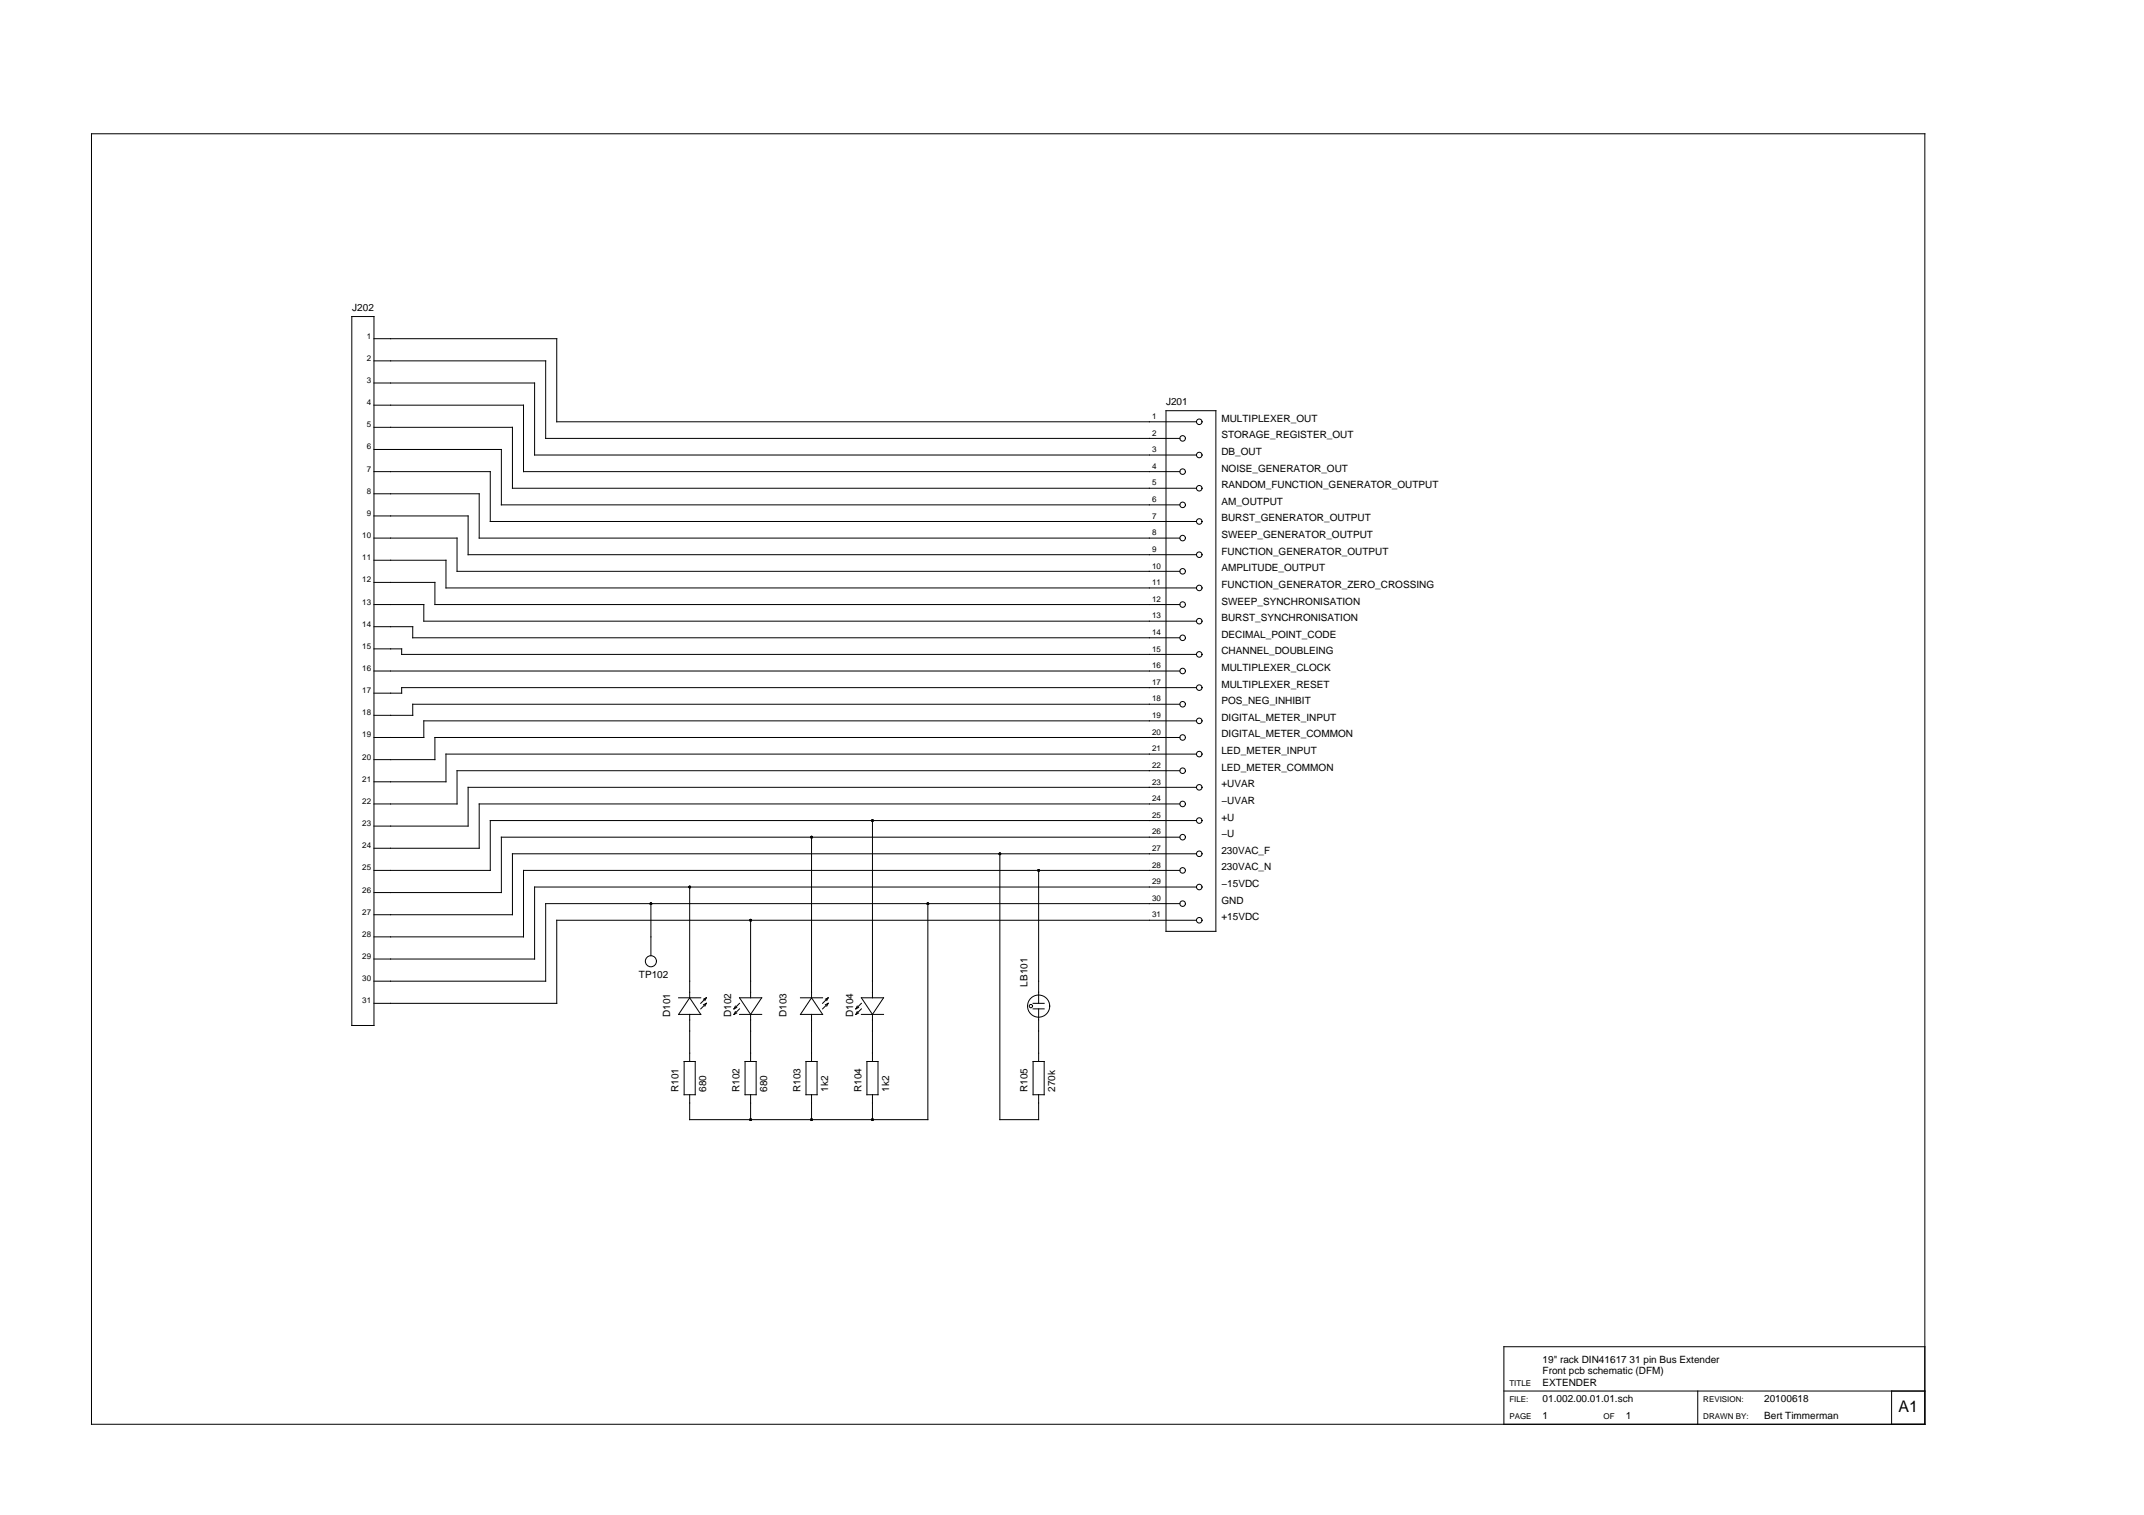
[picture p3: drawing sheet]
<svg xmlns="http://www.w3.org/2000/svg" width="297mm" height="210mm" viewBox="0 0 297 210" stroke-linecap="round" stroke-linejoin="round" font-family="sans-serif">
<g fill="none" stroke="#000" stroke-width=".14">
<path d="M12.7 18.5h254v178.8h-254zM48.7 43.9h3.1v98.2h-3.1zM51.8 56.1h20.7v9.2h91M51.8 50h23.8v10.7h87.9M51.8 59.2h19.2v8.4h94.8M51.8 53.1h22.3v9.9h91.7M51.8 46.9h25.3v11.5h88.7M161.5 56.9h7v72.1h-7zM51.8 71.5h13.1v5.4h100.9M51.8 74.6h11.5v4.6h100.2M51.8 68.4h14.6v6.2h97.1M51.8 62.3h17.7v7.6h94"/>
<path d="M51.8 65.3h16.1v7h97.9M51.8 77.6h10v3.9h104M51.8 93h111.7M51.8 86.8h5.4v1.6h106.3M51.8 83.8h6.9v2.3h107.1M51.8 80.7h8.5v3.1h103.2M51.8 89.9h3.8v.8h110.2M163.5 97.6h-106.3v1.5h-5.4M165.8 99.9h-107.1v2.3h-6.9M165.8 95.3h-110.2v.7h-3.8M112.4 116v22.2M120.9 113.7v24.5"/>
<path d="M138.5 118.3v36.8h5.4v-3.4M163.5 116h-94v7.7h-17.7M163.5 106.8h-100.2v4.6h-11.5M163.5 111.4h-97.1v6.1h-14.6M163.5 102.2h-103.2v3h-8.5M165.8 118.3h-94.8v8.4h-19.2M165.8 113.7h-97.9v6.9h-16.1M165.8 109.1h-100.9v5.4h-13.1M165.8 104.5h-104v3.8h-10M90.2 125.2v7.2M94 138.2h3.1M95.6 122.9v15.3"/>
<path d="M95.6 138.2l1.5 2.3h-3.1zM97.9 139l-.8 .8M97.9 138.2l-.8 .8M97.9 138.2l-.4 .2M97.9 138.2l-.2 .4M97.9 139l-.4 .2M97.9 139l-.2 .4M101.9 139.4l-.2 .4M102.1 139.6l-.4 .2M102.5 138.2h3l-1.5 2.3zM102.5 139l-.8 .8M102.5 139.8l-.8 .7"/>
<path d="M104 127.5v10.7M110.9 138.2h3.1M112.4 138.2l1.6 2.3h-3.1zM114.7 139l-.7 .8M114.7 138.2l-.7 .8M114.7 138.2l-.3 .2M114.7 138.2l-.2 .4M114.7 139l-.3 .2M114.7 139l-.2 .4M118.8 139.4l-.2 .4M119 139.6l-.4 .2M119.3 138.2h3.1l-1.5 2.3z"/>
<path d="M119.3 139l-.7 .8M119.3 139.8l-.7 .7M128.5 125.2v29.9h-32.9v-3.4M143.1 139h1.6M143.1 139.8h1.6M143.9 120.6v18.4M143.9 139.8v7.3M163.5 125.2h-87.9v10.7h-23.8M163.5 120.6h-91v9.2h-20.7M165.8 127.5h-88.7v11.5h-25.3M165.8 122.9h-91.7v10h-22.3M94.8 147.1h1.5v4.6h-1.5z"/>
<path d="M95.6 140.5v6.6M101.9 140.2l-.2 .3M102.1 140.4l-.4 .1M102.5 140.5h3M103.2 147.1h1.6v4.6h-1.6zM104 140.5v6.6M104 151.7v3.4M111.7 147.1h1.5v4.6h-1.5zM112.4 140.5v6.6M112.4 151.7v3.4M118.8 140.2l-.2 .3M119 140.4l-.4 .1"/>
<path d="M119.3 140.5h3.1M120.1 147.1h1.5v4.6h-1.5zM120.9 140.5v6.6M120.9 151.7v3.4M143.1 147.1h1.6v4.6h-1.6zM208.4 192.7h58.3M235.2 192.7v4.6M262.1 192.7v4.6M266.7 186.6h-58.3v10.7"/>
<circle cx="166.1" cy="58.4" r=".38"/>
<circle cx="163.8" cy="60.7" r=".38"/>
<circle cx="163.8" cy="79.2" r=".38"/>
<circle cx="163.8" cy="74.6" r=".38"/>
<circle cx="163.8" cy="65.3" r=".38"/>
<circle cx="163.8" cy="69.9" r=".38"/>
<circle cx="166.1" cy="63" r=".38"/>
<circle cx="166.1" cy="67.6" r=".38"/>
<circle cx="166.1" cy="72.3" r=".38"/>
<circle cx="166.1" cy="76.9" r=".38"/>
<circle cx="163.8" cy="83.8" r=".38"/>
<circle cx="163.8" cy="93" r=".38"/>
<circle cx="163.8" cy="97.6" r=".38"/>
<circle cx="163.8" cy="88.4" r=".38"/>
<circle cx="166.1" cy="86.1" r=".38"/>
<circle cx="166.1" cy="90.7" r=".38"/>
<circle cx="166.1" cy="81.5" r=".38"/>
<circle cx="166.1" cy="95.3" r=".38"/>
<circle cx="166.1" cy="99.9" r=".38"/>
<circle cx="163.8" cy="102.2" r=".38"/>
<circle cx="163.8" cy="116" r=".38"/>
<circle cx="163.8" cy="111.4" r=".38"/>
<circle cx="163.8" cy="106.8" r=".38"/>
<circle cx="166.1" cy="113.7" r=".38"/>
<circle cx="166.1" cy="118.3" r=".38"/>
<circle cx="166.1" cy="109.1" r=".38"/>
<circle cx="166.1" cy="104.5" r=".38"/>
<circle cx="90.2" cy="133.2" r=".77"/>
<circle cx="142.8" cy="139.4" r=".23"/>
<circle cx="143.9" cy="139.4" r="1.54"/>
<circle cx="163.8" cy="120.6" r=".38"/>
<circle cx="163.8" cy="125.2" r=".38"/>
<circle cx="166.1" cy="122.9" r=".38"/>
<circle cx="166.1" cy="127.5" r=".38"/>
</g>
<g fill="#000">
<circle cx="112.4" cy="116" r=".19"/>
<circle cx="120.9" cy="113.7" r=".19"/>
<circle cx="138.5" cy="118.3" r=".19"/>
<circle cx="90.2" cy="125.2" r=".19"/>
<circle cx="95.6" cy="122.9" r=".19"/>
<circle cx="104" cy="127.5" r=".19"/>
<circle cx="128.5" cy="125.2" r=".19"/>
<circle cx="143.9" cy="120.6" r=".19"/>
<circle cx="104" cy="155.1" r=".19"/>
<circle cx="112.4" cy="155.1" r=".19"/>
<circle cx="120.9" cy="155.1" r=".19"/>
</g>
<text font-size="2.2" x="263" y="195.6">A1</text>
<g font-size="1.4">
<text x="48.8" y="43.1">J202</text>
<text x="161.5" y="56.1">J201</text>
<text x="169.2" y="58.4">MULTIPLEXER_OUT</text>
<text x="169.2" y="65.3">NOISE_GENERATOR_OUT</text>
<text x="169.2" y="63">DB_OUT</text>
<text x="169.2" y="60.7">STORAGE_REGISTER_OUT</text>
<text x="169.2" y="69.9">AM_OUTPUT</text>
<text x="169.2" y="67.6">RANDOM_FUNCTION_GENERATOR_OUTPUT</text>
<text x="169.2" y="76.9">FUNCTION_GENERATOR_OUTPUT</text>
<text x="169.2" y="74.6">SWEEP_GENERATOR_OUTPUT</text>
<text x="169.2" y="72.3">BURST_GENERATOR_OUTPUT</text>
<text x="169.2" y="83.8">SWEEP_SYNCHRONISATION</text>
<text x="169.2" y="81.5">FUNCTION_GENERATOR_ZERO_CROSSING</text>
<text x="169.2" y="79.2">AMPLITUDE_OUTPUT</text>
<text x="169.2" y="88.4">DECIMAL_POINT_CODE</text>
<text x="169.2" y="86.1">BURST_SYNCHRONISATION</text>
<text x="169.2" y="93">MULTIPLEXER_CLOCK</text>
<text x="169.2" y="90.7">CHANNEL_DOUBLEING</text>
<text x="169.2" y="95.3">MULTIPLEXER_RESET</text>
<text x="169.2" y="97.6">POS_NEG_INHIBIT</text>
<text x="169.2" y="99.9">DIGITAL_METER_INPUT</text>
<text x="169.2" y="102.2">DIGITAL_METER_COMMON</text>
<text x="169.2" y="104.5">LED_METER_INPUT</text>
<text x="169.2" y="106.8">LED_METER_COMMON</text>
<text x="169.2" y="109.1">+UVAR</text>
<text x="169.2" y="111.4">−UVAR</text>
<text x="169.2" y="113.7">+U</text>
<text x="169.2" y="116">−U</text>
<text x="169.2" y="118.3">230VAC_F</text>
<text x="169.2" y="120.6">230VAC_N</text>
<text x="169.2" y="122.9">−15VDC</text>
<text x="169.2" y="125.2">GND</text>
<text x="169.2" y="127.5">+15VDC</text>
<text x="88.5" y="135.6">TP102</text>
<text x="142.4" y="136.7" transform="rotate(-90 142.4 136.7)">LB101</text>
<text x="92.9" y="140.9" transform="rotate(-90 92.9 140.9)">D101</text>
<text x="101.3" y="140.9" transform="rotate(-90 101.3 140.9)">D102</text>
<text x="109" y="140.9" transform="rotate(-90 109 140.9)">D103</text>
<text x="118.2" y="140.9" transform="rotate(-90 118.2 140.9)">D104</text>
<text x="94" y="151.3" transform="rotate(-90 94 151.3)">R101</text>
<text x="97.9" y="151.3" transform="rotate(-90 97.9 151.3)">680</text>
<text x="102.5" y="151.3" transform="rotate(-90 102.5 151.3)">R102</text>
<text x="106.3" y="151.3" transform="rotate(-90 106.3 151.3)">680</text>
<text x="110.9" y="151.3" transform="rotate(-90 110.9 151.3)">R103</text>
<text x="114.7" y="151.3" transform="rotate(-90 114.7 151.3)">1k2</text>
<text x="119.3" y="151.3" transform="rotate(-90 119.3 151.3)">R104</text>
<text x="123.2" y="151.3" transform="rotate(-90 123.2 151.3)">1k2</text>
<text x="142.4" y="151.3" transform="rotate(-90 142.4 151.3)">R105</text>
<text x="146.2" y="151.3" transform="rotate(-90 146.2 151.3)">270k</text>
<text x="213.7" y="192">EXTENDER</text>
<text x="213.7" y="190.4">Front pcb schematic (DFM)</text>
<text x="213.7" y="188.9">19&quot; rack DIN41617 31 pin Bus Extender</text>
<text x="213.7" y="196.6">1</text>
<text x="213.7" y="194.3">01.002.00.01.01.sch</text>
<text x="225.2" y="196.6">1</text>
<text x="244.4" y="196.6">Bert Timmerman</text>
<text x="244.4" y="194.3">20100618</text>
</g>
<g font-size="1.1">
<text x="50.8" y="46.9">1</text>
<text x="50.8" y="50">2</text>
<text x="50.8" y="53.1">3</text>
<text x="50.8" y="56.1">4</text>
<text x="50.8" y="59.2">5</text>
<text x="159.6" y="58.1">1</text>
<text x="50.8" y="62.3">6</text>
<text x="50.8" y="65.3">7</text>
<text x="159.6" y="65">4</text>
<text x="159.6" y="60.4">2</text>
<text x="159.6" y="62.7">3</text>
<text x="50.8" y="68.4">8</text>
<text x="50.8" y="71.5">9</text>
<text x="159.6" y="69.6">6</text>
<text x="159.6" y="71.9">7</text>
<text x="159.6" y="67.3">5</text>
<text x="50.2" y="74.6">10</text>
<text x="50.2" y="77.6">11</text>
<text x="159.6" y="74.2">8</text>
<text x="159.6" y="76.5">9</text>
<text x="50.2" y="80.7">12</text>
<text x="50.2" y="83.8">13</text>
<text x="159.6" y="83.4">12</text>
<text x="159.6" y="78.8">10</text>
<text x="159.6" y="81.1">11</text>
<text x="50.2" y="86.8">14</text>
<text x="50.2" y="89.9">15</text>
<text x="159.6" y="88">14</text>
<text x="159.6" y="85.7">13</text>
<text x="50.2" y="93">16</text>
<text x="159.6" y="92.6">16</text>
<text x="159.6" y="94.9">17</text>
<text x="159.6" y="90.3">15</text>
<text x="50.2" y="96">17</text>
<text x="50.2" y="99.1">18</text>
<text x="159.6" y="99.5">19</text>
<text x="159.6" y="101.8">20</text>
<text x="159.6" y="97.2">18</text>
<text x="50.2" y="102.2">19</text>
<text x="50.2" y="105.2">20</text>
<text x="159.6" y="104.1">21</text>
<text x="159.6" y="106.4">22</text>
<text x="50.2" y="108.3">21</text>
<text x="50.2" y="111.4">22</text>
<text x="159.6" y="113.3">25</text>
<text x="159.6" y="108.7">23</text>
<text x="159.6" y="111">24</text>
<text x="50.2" y="114.5">23</text>
<text x="50.2" y="117.5">24</text>
<text x="159.6" y="117.9">27</text>
<text x="159.6" y="115.6">26</text>
<text x="50.2" y="120.6">25</text>
<text x="50.2" y="123.7">26</text>
<text x="159.6" y="122.5">29</text>
<text x="159.6" y="124.8">30</text>
<text x="159.6" y="120.2">28</text>
<text x="50.2" y="126.7">27</text>
<text x="50.2" y="129.8">28</text>
<text x="159.6" y="127.1">31</text>
<text x="50.2" y="132.9">29</text>
<text x="50.2" y="135.9">30</text>
<text x="50.2" y="139">31</text>
<text x="209.1" y="192">TITLE</text>
<text x="209.1" y="194.3">FILE:</text>
<text x="209.1" y="196.6">PAGE</text>
<text x="222.2" y="196.6">OF</text>
<text x="236" y="194.3">REVISION:</text>
<text x="236" y="196.6">DRAWN BY:</text>
</g>
</svg>
